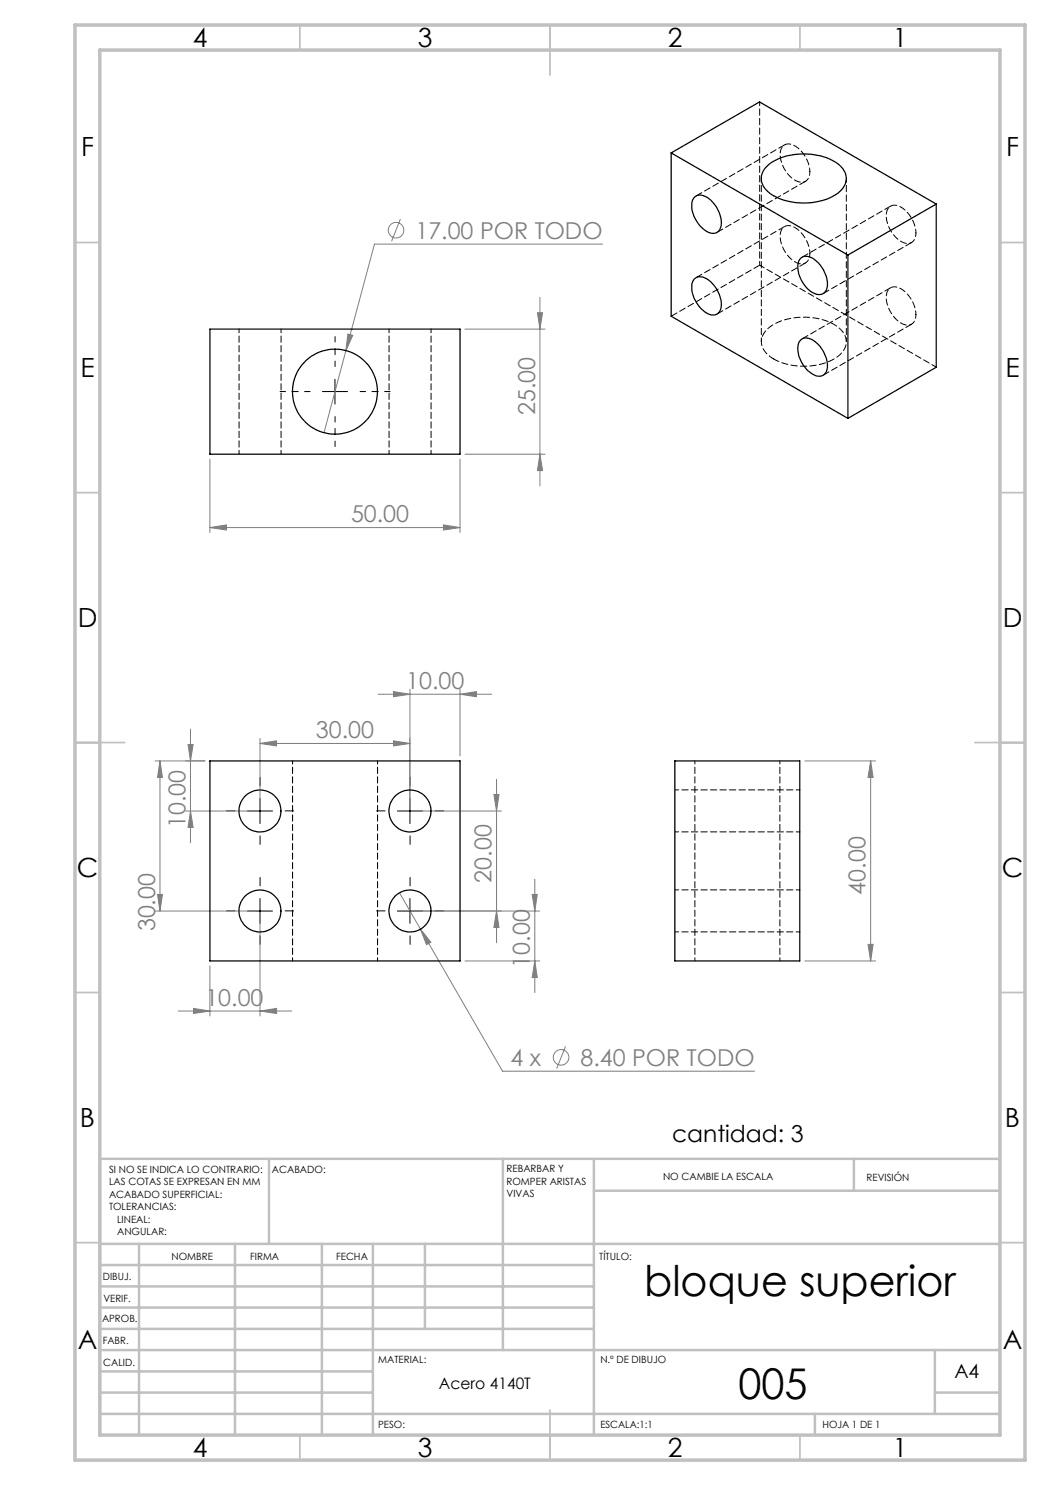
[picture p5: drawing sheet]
<svg xmlns="http://www.w3.org/2000/svg" width="210mm" height="297mm" viewBox="0 0 210 297" stroke-linecap="round" stroke-linejoin="round" font-family="sans-serif">
<g fill="none" stroke="#808080" stroke-width=".2">
<path d="M80.1 43.8l-1.8 4.5M108 59.5v37.7M120.5 48.8h-45.6l-10.1 37.7M69.6 66.8l1 .3-1.4 3zM93 65.8h16M107.5 62.5h1l-.5 3.3zM42 91.8v14.7M92 91.8v14.7M93 90.8h16M108 90.8l.5 3.3h-1zM42 105.5l3.3-.5v1zM42 105.5h50"/>
<path d="M88.7 105l3.3 .5-3.3 .5zM75.6 138.8h22.8M78.7 138.3l3.3 .5-3.3 .5zM82 137.8v23.4M92 138.8l3.3-.5v1zM92 137.8v13.4M32 152.2v30M32 152.2l.5 3.3h-1zM37.6 148.9h1l-.5 3.3zM38.1 145.8v22.8M41 152.2h-10M52 148.7l3.3-.5v1z"/>
<path d="M52 147.7v13.5M52 148.7h30M78.7 148.2l3.3 .5-3.3 .5zM98.8 158.9h1l-.5 3.3zM99.3 155.9v32.7M161 152.2h14.1M174.1 152.2l.5 3.3h-1zM174.1 152.2v40M31.5 178.9h1l-.5 3.3zM37.1 162.2h13.9M38.1 162.2l.5 3.3h-1zM79.9 178.6l4.2 7.2"/>
<path d="M83 162.2h17.3M106.4 178.9h1.1l-.5 3.3zM107 175.9v22.6M31 182.2h20M42 193.2v10M52 183.2v20M83 182.2h25M84.1 185.8l2.1 2.7-.9 .4zM84.1 185.8l16.4 28.4h50.4M93 192.2h15M99.3 182.2l.5 3.3h-1zM107 192.2l.5 3.3h-1.1z"/>
<path d="M161 192.2h14.1M173.6 188.9h1l-.5 3.3zM35.6 202.2h22.7M38.7 201.7l3.3 .5-3.3 .5zM52 202.2l3.3-.5v1zM113.1 209.3l-1.8 4.4"/>
<circle cx="79.2" cy="46" r="1.55"/>
<circle cx="112.2" cy="211.5" r="1.55"/>
</g>
<g fill="none" stroke="#000" stroke-width=".2" stroke-dasharray="15.2 1.3 1.3 1.3">
<path d="M52 157.2v-1.7M82 157.2v-1.7M47 162.2h-1.7M52 177.2v-1.7M52 167.2v1.7M57 162.2h1.7M77 162.2h-1.7M82 167.2v1.7M82 177.2v-1.7M87 162.2h1.7M47 182.2h-1.7M52 187.2v1.7"/>
<path d="M57 182.2h1.7M77 182.2h-1.7M82 187.2v1.7M87 182.2h1.7"/>
</g>
<path d="M62 78.3h-6M67 73.3v-6M72 78.3h6M67 83.3v6" fill="none" stroke="#000" stroke-width=".2" stroke-dasharray="15.2 1.3 1.3 1.3" stroke-dashoffset="14.1"/>
<path d="M64.5 78.3h5M67 75.8v5M52 159.7v5M82 159.7v5M49.5 162.2h5M52 179.7v5M79.5 162.2h5M82 179.7v5M49.5 182.2h5M79.5 182.2h5" fill="none" stroke="#000" stroke-width=".2"/>
<g fill="none" stroke="#c0c0c0" stroke-width=".35">
<path d="M60 5v5M110 5v10M160 5v5M15 48.5h5M200 48.5h5M15 98.5h5M200 98.5h5M15 148.5h10M195 148.5h10M15 198.5h5M200 198.5h5M15 248.5h5"/>
<path d="M200 248.5h5M60 287v5M110 282v10M160 287v5"/>
</g>
<g fill="none" stroke="#c0c0c0" stroke-width=".5">
<path d="M53.8 231.8v17M100.6 231.8v38.2M118.8 231.8v55.2M118.8 238.2h81.2M170.8 231.8v6.4M200 231.8h-180v55.2M20 248.8h180M20 257.3h98.8M20 253h98.8M27.8 248.8v38.2M47 248.8v38.2M64.4 248.8v38.2"/>
<path d="M74.6 248.8v38.2M85 248.8v17M20 265.8h98.8M20 261.5h98.8M20 278.5h54.6M20 274.3h54.6M20 270h180M187 278.5h13M187 270v12.8M20 282.8h180M163 282.8v4.2"/>
</g>
<path d="M15 5h190v287h-190zM20 10h180v277h-180z" fill="none" stroke="#c0c0c0" stroke-width=".7"/>
<g fill="#808080">
<path d="M52 202.2l3.3-.5v1zM38.7 201.7l3.3 .5-3.3 .5z"/>
<path d="M84.1 185.8l1.2 3.1 .9-.4zM78.7 138.3l3.3 .5-3.3 .5zM92 138.8l3.3-.5v1zM69.6 66.8l-.4 3.3 1.4-3zM42 105.5l3.3-.5v1zM88.7 105l3.3 .5-3.3 .5z"/>
<path d="M78.7 148.2l3.3 .5-3.3 .5zM52 148.7l3.3-.5v1z"/>
<path d="M107 192.2l.5 3.3h-1.1zM106.4 178.9h1.1l-.5 3.3zM38.1 162.2l.5 3.3h-1zM37.6 148.9h1l-.5 3.3zM173.6 188.9h1l-.5 3.3zM174.1 152.2l.5 3.3h-1z"/>
<path d="M98.8 158.9h1l-.5 3.3zM99.3 182.2l.5 3.3h-1zM32 152.2l.5 3.3h-1zM31.5 178.9h1l-.5 3.3zM107.5 62.5h1l-.5 3.3zM108 90.8l.5 3.3h-1z"/>
</g>
<g fill="none" stroke="#000" stroke-width=".25">
<path d="M134.2 30.6v32.6l35.4 20.5M134.2 30.6l35.4 20.4M134.2 30.6l17.7-10.2 35.4 20.4M138.8 39.5a2.4 2.4 0 0 1 3.4 .5 6 6 0 0 1 1.9 5.5 1.75 1.75 0 0 1-2.9 .7 5.9 5.9 0 0 1-2.7-6.2zM153.6 33.1a12.5 12.5 0 0 1 12.7-1.1 4 4 0 0 1 2.8 4.6 6.2 6.2 0 0 1-4.4 3.4 12.6 12.6 0 0 1-11.1-1.7 3.3 3.3 0 0 1 0-5.2zM138.8 55.8a2.4 2.4 0 0 1 3.4 .6 6 6 0 0 1 1.9 5.5 1.75 1.75 0 0 1-2.9 .6 5.9 5.9 0 0 1-2.7-6.2zM160.1 51.7a2.33 2.33 0 0 1 3.3 .6 5.6 5.6 0 0 1 1.8 5.8 1.82 1.82 0 0 1-2.7 .4 6.1 6.1 0 0 1-2.8-6.3zM169.6 51v32.7M187.3 40.8v32.6l-17.7 10.3M187.3 40.8l-17.7 10.2M42 65.8h50v25h-50zM160.1 68.1a2.33 2.33 0 0 1 3.3 .5 5.6 5.6 0 0 1 1.8 5.8 1.79 1.79 0 0 1-2.7 .4 6 6 0 0 1-2.8-6.2z"/>
<path d="M42 152.2h50v40h-50zM135 152.2h24.9v40h-24.9z"/>
<circle cx="67" cy="78.3" r="8.5"/>
<circle cx="52" cy="162.2" r="4.2"/>
<circle cx="82" cy="162.2" r="4.2"/>
<circle cx="52" cy="182.2" r="4.2"/>
<circle cx="82" cy="182.2" r="4.2"/>
</g>
<path d="M58.5 152.2v40M139 152.2v40M75.5 192.2v-40M156 192.2v-40" fill="none" stroke="#000" stroke-width=".2" stroke-dasharray="1.3 .6" stroke-dashoffset=".6"/>
<g fill="none" stroke="#000" stroke-width=".2" stroke-dasharray="1.3 .6" stroke-dashoffset=".5">
<path d="M151.9 20.4v32.6M152.3 35.7v32.6M162 34.3a6.1 6.1 0 0 0-4-5.5 1.8 1.8 0 0 0-2 2.3 5.9 5.9 0 0 0 4.2 5.3 1.75 1.75 0 0 0 1.8-2.1M162 50.7a6.1 6.1 0 0 0-4-5.6 1.8 1.8 0 0 0-2 2.3 5.9 5.9 0 0 0 4.2 5.4 1.75 1.75 0 0 0 1.8-2.1M183.2 46.6a6.1 6.1 0 0 0-4-5.5 1.8 1.8 0 0 0-1.9 2.2 5.9 5.9 0 0 0 4.1 5.4 1.75 1.75 0 0 0 1.8-2.1M47.8 65.8v25M77.8 65.8v25M169.3 68.3v-32.6M183.2 62.9a6.1 6.1 0 0 0-4-5.5 1.8 1.8 0 0 0-1.9 2.3 5.9 5.9 0 0 0 4.1 5.3 1.75 1.75 0 0 0 1.8-2.1M56.2 90.8v-25M86.2 90.8v-25M160 158h-25"/>
<path d="M135 166.4h25M160 178h-25M135 186.4h25"/>
</g>
<path d="M151.9 53l35.4 20.4M154.8 71.8a13 13 0 0 0 12.8-.5 3.4 3.4 0 0 0 0-5.9 12.7 12.7 0 0 0-13.7 0 3.4 3.4 0 0 0 0 5.9l.9 .5" fill="none" stroke="#000" stroke-width=".2" stroke-dasharray="1.3 .6" stroke-dashoffset=".2"/>
<path d="M156.9 29l-17.7 10.2M143.4 46.5l17.7-10.2M156.9 45.3l-17.7 10.2M164.6 58.7l17.7-10.2M178.1 41.2l-17.7 10.2M178.1 57.6l-17.7 10.2M134.3 63.2l17.6-10.2M143.4 62.8l17.7-10.2M164.6 75l17.7-10.2" fill="none" stroke="#000" stroke-width=".2" stroke-dasharray="1.3 .6"/>
<g font-size="8.5">
<text x="128.8" y="259.3">bloque superior</text>
<text x="147.7" y="279.7">005</text>
</g>
<g font-size="5.3">
<text x="38.5" y="9.5">4</text>
<text x="83.5" y="9.5">3</text>
<text x="133.6" y="9.5">2</text>
<text x="178.6" y="9.5">1</text>
<text x="16.2" y="31.2">F</text>
<text x="201.2" y="31.2">F</text>
<text x="16.1" y="75.5">E</text>
<text x="201.1" y="75.5">E</text>
<text x="15.5" y="125.5">D</text>
<text x="200.5" y="125.5">D</text>
<text x="15.4" y="175.5">C</text>
<text x="200.4" y="175.5">C</text>
<text x="16" y="225.5">B</text>
<text x="201" y="225.5">B</text>
<text x="15.5" y="269.8">A</text>
<text x="200.5" y="269.8">A</text>
<text x="38.5" y="291.5">4</text>
<text x="83.5" y="291.5">3</text>
<text x="133.6" y="291.5">2</text>
<text x="178.6" y="291.5">1</text>
</g>
<g font-size="4.7" fill="#808080">
<text x="83.1" y="47.7">17.00 POR TODO</text>
<text x="107" y="83" transform="rotate(-90 107 83)">25.00</text>
<text x="70.2" y="104.5">50.00</text>
<text x="81.3" y="137.8">10.00</text>
<text x="63.2" y="147.6">30.00</text>
<text x="37.1" y="165.6" transform="rotate(-90 37.1 165.6)">10.00</text>
<text x="98.3" y="176.5" transform="rotate(-90 98.3 176.5)">20.00</text>
<text x="173.1" y="178.9" transform="rotate(-90 173.1 178.9)">40.00</text>
<text x="31" y="186.3" transform="rotate(-90 31 186.3)">30.00</text>
<text x="106" y="193.5" transform="rotate(-90 106 193.5)">10.00</text>
<text x="41.1" y="201.2">10.00</text>
<text x="102.1" y="213.2">4 x</text>
<text x="116.1" y="213.2">8.40 POR TODO</text>
</g>
<text font-size="4.7" x="134.4" y="228.4">cantidad: 3</text>
<text font-size="3.9" x="190.9" y="275.5">A4</text>
<text font-size="3.2" x="87.8" y="277.9">Acero 4140T</text>
<g font-size="2">
<text x="21.8" y="234.6">SI NO SE INDICA LO CONTRARIO:</text>
<text x="21.8" y="237.1">LAS COTAS SE EXPRESAN EN MM</text>
<text x="21.8" y="239.6">ACABADO SUPERFICIAL:</text>
<text x="54.4" y="234.6">ACABADO:</text>
<text x="101.3" y="234.5">REBARBAR Y</text>
<text x="101.3" y="237">ROMPER ARISTAS</text>
<text x="101.3" y="239.5">VIVAS</text>
<text x="132.6" y="236">NO CAMBIE LA ESCALA</text>
<text x="173.3" y="236.2">REVISIÓN</text>
<text x="21.8" y="242.1">TOLERANCIAS:</text>
<text x="23.4" y="244.6">LINEAL:</text>
<text x="23.4" y="247.1">ANGULAR:</text>
<text x="34.3" y="252">NOMBRE</text>
<text x="50" y="251.9">FIRMA</text>
<text x="67.2" y="251.9">FECHA</text>
<text x="119.9" y="251.9">TÍTULO:</text>
<text x="20.6" y="256.1">DIBUJ.</text>
<text x="20.7" y="260.3">VERIF.</text>
<text x="20.4" y="264.4">APROB.</text>
<text x="20.5" y="268.8">FABR.</text>
<text x="20.7" y="273.1">CALID.</text>
<text x="75.6" y="272.5">MATERIAL:</text>
<text x="120.1" y="272.5">N.º DE DIBUJO</text>
<text x="75.6" y="285.5">PESO:</text>
<text x="120.1" y="285.6">ESCALA:1:1</text>
<text x="164.5" y="285.6">HOJA 1 DE 1</text>
</g>
</svg>
